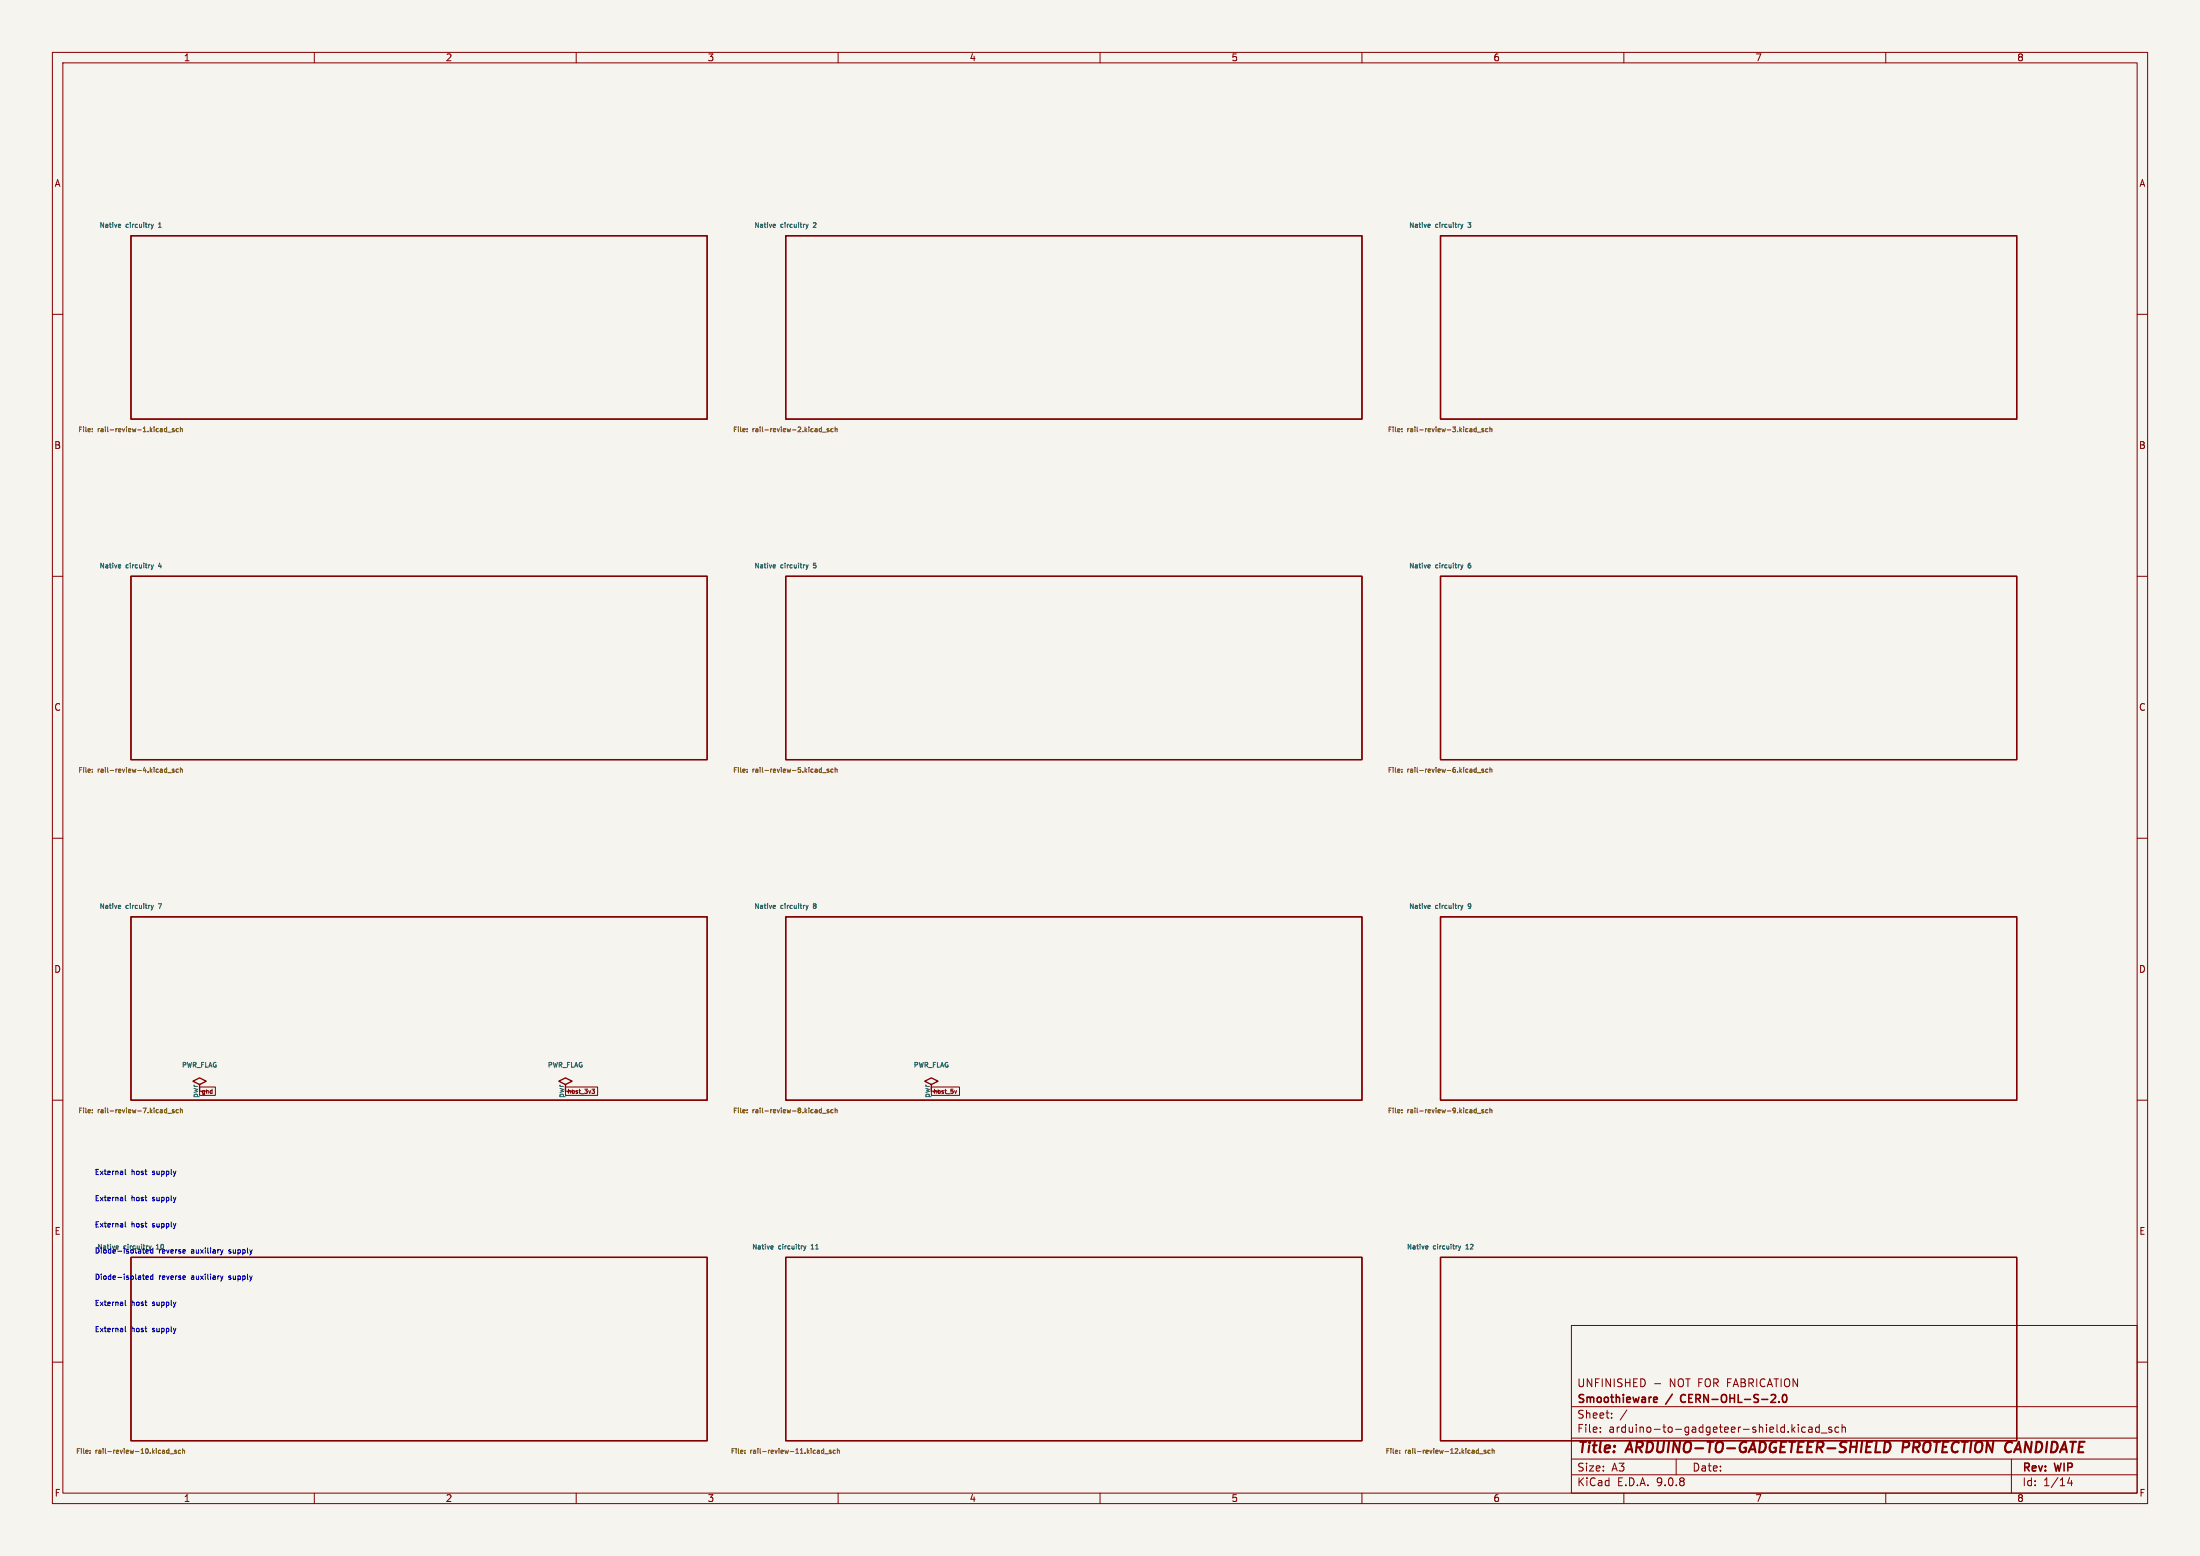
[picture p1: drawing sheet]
<svg xmlns="http://www.w3.org/2000/svg" width="420mm" height="297mm" viewBox="0 0 420 297" stroke-linecap="round" stroke-linejoin="round" font-family="sans-serif">
<path d="M0 0h420v297h-420z" fill="#f5f4ef" stroke="#f5f4ef" stroke-width=".19"/>
<g fill="none" stroke="#840000" stroke-width=".19">
<path d="M10 10h400v277h-400zM12 12h396v273h-396zM60 10v2M110 10v2M160 10v2M210 10v2M260 10v2M310 10v2M360 10v2M10 60h2M408 60h2M10 110h2"/>
<path d="M408 110h2M10 160h2M408 160h2M10 210h2M38.1 207.5h3v1.6h-3zM107.9 207.5h6.2v1.6h-6.2zM113 207.9h.5l-.3 .3 .3 .1v.2l-.4 .2M177.8 207.5h5.4v1.6h-5.4zM182.2 208.2l.2 .5 .2-.5M408 210h2M300 253h108v32h-108zM10 260h2"/>
<path d="M300 278.5h108M300 274.5h108M300 268.5h108M305.5 273.2v.2M305.5 272.5v.1M307.7 270.5v.2M307.7 269.8v.1M310.6 269.1l-1.3 1.9M315.9 264.1h1.1M320 278.5v3M343.3 271.9v.1M343.3 272.4v1"/>
<path d="M344.7 272.5l-.5-.1-.3 .3 .2 .6h.6M345.3 272.5h.6v.9M345.9 272.7l-.5 .1a.29 .29 0 0 0-.2 .3 .29 .29 0 0 0 .2 .3l.5-.1M347.3 272.5l-.4-.1-.3 .3 .1 .6h.6M347.3 271.9v1.5M347.7 273.5h1.1M349.7 272.5l-.4-.1-.2 .2 .1 .2 .5 .2v.3h-.6M351 272.5l-.4-.1-.3 .3 .1 .6h.6M351.7 272.5l.2-.1 .3 .1 .1 .9M351.7 271.9v1.5M384 278.5v6.5M408 260h2"/>
<path d="M60 285v2M110 285v2M160 285v2M210 285v2M260 285v2M300 281.5h108M310 285v2M360 285v2M395.1 282l-.4 1.1h1M395.4 282.6v1"/>
</g>
<path d="M359.9 275.2a.96 .96 0 0 1 1 .6 .96 .96 0 0 1-.3 1.1l-.5 .3h-.5zM363.4 275.2l-.3 2" fill="none" stroke="#840000" stroke-width=".4"/>
<path d="M315.9 266.7l.4 .1 .1 .2-.7 .2M316.3 267.6l-.4 .1M321 266.4l-.2 .4 .2 .7M338 267.7h1M338.9 266.3v.5M339.6 267.5v.2M340.4 266.3l.2-.1a.8 .8 0 0 1 .5 .7 .8 .8 0 0 1-.5 .8l-.2-.2-.1-.4z" fill="none" stroke="#840000" stroke-width=".3"/>
<g fill="none" stroke="#840000" stroke-width=".25">
<path d="M25 45h110v35h-110zM150 45h110v35h-110zM275 45h110v35h-110zM25 110h110v35h-110zM150 110h110v35h-110zM275 110h110v35h-110zM25 175h110v35h-110zM150 175h110v35h-110zM275 175h110v35h-110zM38.1 207l1.3-.6-1.3-.7-1.3 .7 1.3 .6v1.3M107.9 207l1.3-.6-1.3-.7-1.2 .7 1.2 .6v1.3M177.8 207l1.3-.6-1.3-.7-1.3 .7 1.3 .6v1.3"/>
<path d="M25 240h110v35h-110zM150 240h110v35h-110zM275 240h110v35h-110z"/>
</g>
<g fill="none" stroke="#006464" stroke-width=".19">
<path d="M22.7 42.8l.3 .1v.1l-.4 .1M23 43.4h-.3M28.9 42.8l.2 .6M29.1 43.4l-.2 .3M29.3 42.8l-.2 .6M147.7 42.8l.3 .1v.1l-.4 .1M148 43.4h-.3M153.9 42.8l.2 .6M154.1 43.4l-.2 .3M154.3 42.8l-.2 .6M272.7 42.8l.3 .1v.1l-.4 .1M273 43.4h-.3"/>
<path d="M278.9 42.8l.2 .6M279.1 43.4l-.2 .3M279.3 42.8l-.2 .6M22.7 107.8l.3 .1v.1l-.4 .1M23 108.4h-.3M28.9 107.8l.2 .6M29.1 108.4l-.2 .3M29.3 107.8l-.2 .6M147.7 107.8l.3 .1v.1l-.4 .1M148 108.4h-.3M153.9 107.8l.2 .6M154.1 108.4l-.2 .3"/>
<path d="M154.3 107.8l-.2 .6M272.7 107.8l.3 .1v.1l-.4 .1M273 108.4h-.3M278.9 107.8l.2 .6M279.1 108.4l-.2 .3M279.3 107.8l-.2 .6M22.7 172.8l.3 .1v.1l-.4 .1M23 173.4h-.3M28.9 172.8l.2 .6M29.1 173.4l-.2 .3M29.3 172.8l-.2 .6M147.7 172.8l.3 .1v.1l-.4 .1"/>
<path d="M148 173.4h-.3M153.9 172.8l.2 .6M154.1 173.4l-.2 .3M154.3 172.8l-.2 .6M272.7 172.8l.3 .1v.1l-.4 .1M273 173.4h-.3M278.9 172.8l.2 .6M279.1 173.4l-.2 .3M279.3 172.8l-.2 .6M22.3 237.8l.3 .1v.1M28.4 237.8l.2 .6M28.6 238.4l-.2 .3"/>
<path d="M28.9 237.8l-.3 .6M147.3 237.8l.3 .1v.1l-.4 .1M147.6 238.4h-.3M153.4 237.8l.2 .6M153.6 238.4l-.2 .3M153.9 237.8l-.3 .6M272.3 237.8l.3 .1v.1l-.4 .1M272.6 238.4h-.3M278.4 237.8l.2 .6M278.6 238.4l-.2 .3M278.9 237.8l-.3 .6"/>
</g>
<g fill="none" stroke="#725600" stroke-width=".19">
<path d="M17.6 82.3v.1M17.6 81.9h.1M31.7 81.8l.1 .1M31.8 81.5v.9M31.8 82.4h-.1M32 82.5h.7M33.2 81.9h-.3l.3 .3v.2h-.3M34 81.9l-.2-.1-.2 .2 .1 .4h.3M34.4 81.9h.4v.5M34.4 81.5v.9M142.6 81.9h.1M142.6 82.3v.1"/>
<path d="M156.7 81.8l.1 .1M156.8 81.5v.9M156.8 82.4h-.1M157 82.5h.7M158.2 81.9h-.3l.3 .3v.2h-.3M159 81.9l-.2-.1-.2 .2 .1 .4h.3M159.4 81.9h.4v.5M159.4 81.5v.9M267.6 81.9h.1M267.6 82.3v.1M281.7 81.8l.1 .1M281.8 81.5v.9"/>
<path d="M281.8 82.4h-.1M282 82.5h.7M283.2 81.9h-.3l.3 .3v.2h-.3M284 81.9l-.2-.1-.2 .2 .1 .4h.3M284.4 81.5v.9M284.4 81.9h.4v.5M17.6 146.9h.1M17.6 147.3v.1M31.7 146.8l.1 .1M31.8 146.5v.9M31.8 147.4h-.1M32 147.5h.7"/>
<path d="M33.2 146.9h-.3l.3 .3v.2h-.3M34 146.9l-.2-.1-.2 .2 .1 .4h.3M34.4 146.9h.4v.5M34.4 146.5v.9M142.6 146.9h.1M142.6 147.3v.1M156.7 146.8l.1 .1M156.8 146.5v.9M156.8 147.4h-.1M157 147.5h.7M158.2 146.9h-.3l.3 .3v.2h-.3M159 146.9l-.2-.1-.2 .2 .1 .4h.3"/>
<path d="M159.4 146.9h.4v.5M159.4 146.5v.9M267.6 147.3v.1M267.6 146.9h.1M281.7 146.8l.1 .1M281.8 146.5v.9M281.8 147.4h-.1M282 147.5h.7M283.2 146.9h-.3l.3 .3v.2h-.3M284 146.9l-.2-.1-.2 .2 .1 .4h.3M284.4 146.9h.4v.5M284.4 146.5v.9"/>
<path d="M17.6 211.9h.1M17.6 212.3v.1M31.7 211.8l.1 .1M31.8 211.5v.9M31.8 212.4h-.1M32 212.5h.7M33.2 211.9h-.3l.3 .3v.2h-.3M34 211.9l-.2-.1-.2 .2 .1 .4h.3M34.4 211.9h.4v.5M34.4 211.5v.9M142.6 212.3v.1M142.6 211.9h.1"/>
<path d="M156.7 211.8l.1 .1M156.8 211.5v.9M156.8 212.4h-.1M157 212.5h.7M158.2 211.9h-.3l.3 .3v.2h-.3M159 211.9l-.2-.1-.2 .2 .1 .4h.3M159.4 211.9h.4v.5M159.4 211.5v.9M267.6 211.9h.1M267.6 212.3v.1M281.7 211.8l.1 .1M281.8 211.5v.9"/>
<path d="M281.8 212.4h-.1M282 212.5h.7M283.2 211.9h-.3l.3 .3v.2h-.3M284 211.9l-.2-.1-.2 .2 .1 .4h.3M284.4 211.5v.9M284.4 211.9h.4v.5M17.2 277.3v.1M17.2 276.9h.1M32 276.8l.2 .1M32.2 277.4h-.2M32.2 276.5v.9M32.5 277.5h.6"/>
<path d="M33.7 276.9h-.4l.4 .3v.2h-.4M34.5 276.9l-.3-.1-.2 .2 .1 .4h.4M34.9 276.9h.3v.5M34.9 276.5v.9M142.2 277.3v.1M142.2 276.9h.1M157 276.8l.2 .1M157.2 277.4h-.2M157.2 276.5v.9M157.5 277.5h.6M158.7 276.9h-.4l.4 .3v.2h-.4M159.5 276.9l-.3-.1-.2 .2 .1 .4h.4"/>
<path d="M159.9 276.9h.3v.5M159.9 276.5v.9M267.2 277.3v.1M267.2 276.9h.1M282 276.8l.2 .1M282.2 276.5v.9M282.2 277.4h-.2M282.5 277.5h.6M283.7 276.9h-.4l.4 .3v.2h-.4M284.5 276.9l-.3-.1-.2 .2 .1 .4h.4M284.9 276.9h.3v.5M284.9 276.5v.9"/>
</g>
<g fill="none" stroke="#0000c2" stroke-width=".19">
<path d="M23.9 233.2v.9l.2 .1M23.9 223.2v.9l.2 .1M23.9 228.2v.9l.2 .1M28.3 238.6v.2l-.4 .1M29.2 238.2v1M29.2 238.6l-.3-.1-.2 .2 .1 .5h.4M42.1 238.5l.2 .7M42.3 239.2l-.1 .2M42.6 238.5l-.3 .7M43.7 239.2h.1M43.7 238.6v.2M23.9 248.2v.9l.2 .1"/>
<path d="M23.9 253.2v.9l.2 .1M27.2 243.5h.4M27.3 243.2v.9l.3 .1M27.9 243.9l.4-.1v-.2l-.3-.1-.1 .2v.5h.4M29.2 243.2v1M29.2 243.6l-.3-.1-.2 .2 .1 .5h.4M42.1 243.5l.2 .7M42.3 244.2l-.1 .2M42.6 243.5l-.3 .7M43.7 244.2h.1M43.7 243.6v.2"/>
</g>
<g font-size="2.8" fill="#840000">
<text x="301" y="277.9">Title:</text>
<text x="310.6" y="277.9">ARDUINO-TO-GADGETEER-SHIELD</text>
<text x="364" y="277.9">PROTECTION CANDIDATE</text>
</g>
<g font-size="2.1" fill="#840000">
<text x="301" y="268.2">Smoothieware</text>
<text x="301" y="265">UNFINISHED</text>
<text x="318.2" y="268.2">/</text>
<text x="318.7" y="265">NOT FOR FABRICATION</text>
<text x="321.5" y="268.2">CERN-OHL-S-2.0</text>
<text x="301" y="273.7">File:</text>
<text x="301" y="271">Sheet:</text>
<text x="307.1" y="273.7">arduino-to-gadgeteer-shield.kicad_sch</text>
<text x="301" y="281.1">Size:</text>
<text x="307.6" y="281.1">A3</text>
<text x="323" y="281.1">Date:</text>
<text x="386" y="281.3">Rev:</text>
<text x="392.4" y="281.3">WIP</text>
<text x="301" y="283.9">KiCad</text>
<text x="308.7" y="283.9">E.D.A.</text>
<text x="316.3" y="283.9">9.0.8</text>
<text x="386" y="283.9">Id:</text>
<text x="390.1" y="283.9">1/14</text>
</g>
<g font-size="1.8" fill="#840000">
<text x="35" y="11.9">1</text>
<text x="85" y="11.9">2</text>
<text x="135" y="11.9">3</text>
<text x="185" y="11.9">4</text>
<text x="235" y="11.9">5</text>
<text x="285" y="11.9">6</text>
<text x="335" y="11.9">7</text>
<text x="385" y="11.9">8</text>
<text x="10.3" y="35.9">A</text>
<text x="408.3" y="35.9">A</text>
<text x="10.3" y="85.9">B</text>
<text x="408.2" y="85.9">B</text>
<text x="10.3" y="135.9">C</text>
<text x="408.2" y="135.9">C</text>
<text x="10.3" y="185.9">D</text>
<text x="408.2" y="185.9">D</text>
<text x="10.3" y="235.9">E</text>
<text x="408.3" y="235.9">E</text>
<text x="10.3" y="285.9">F</text>
<text x="35" y="286.9">1</text>
<text x="85" y="286.9">2</text>
<text x="135" y="286.9">3</text>
<text x="185" y="286.9">4</text>
<text x="235" y="286.9">5</text>
<text x="285" y="286.9">6</text>
<text x="335" y="286.9">7</text>
<text x="385" y="286.9">8</text>
<text x="408.3" y="285.9">F</text>
</g>
<g font-size="1.4" fill="#006464">
<text x="37.8" y="209.7" transform="rotate(-90 37.8 209.7)">pwr</text>
<text x="107.7" y="209.7" transform="rotate(-90 107.7 209.7)">pwr</text>
<text x="177.5" y="209.7" transform="rotate(-90 177.5 209.7)">pwr</text>
</g>
<g font-size="1.4" fill="#840000">
<text x="39.8" y="208.9" transform="rotate(-90 39.8 208.9)">1</text>
<text x="109.7" y="208.9" transform="rotate(-90 109.7 208.9)">1</text>
<text x="179.5" y="208.9" transform="rotate(-90 179.5 208.9)">1</text>
</g>
<g font-size="1.4" fill="#0000c2">
<text x="18" y="224.5">External</text>
<text x="25.1" y="224.5">host</text>
<text x="29.3" y="224.5">supply</text>
<text x="18" y="229.5">External</text>
<text x="25.1" y="229.5">host</text>
<text x="29.3" y="229.5">supply</text>
<text x="18" y="239.5">Diode-isolated</text>
<text x="18" y="234.5">External</text>
<text x="25.1" y="234.5">host</text>
<text x="29.3" y="234.5">supply</text>
<text x="30.4" y="239.5">reverse</text>
<text x="36.8" y="239.5">auxiliary</text>
<text x="44.2" y="239.5">supply</text>
<text x="18" y="244.5">Diode-isolated</text>
<text x="30.4" y="244.5">reverse</text>
<text x="36.8" y="244.5">auxiliary</text>
<text x="44.2" y="244.5">supply</text>
<text x="18" y="249.5">External</text>
<text x="25.1" y="249.5">host</text>
<text x="29.3" y="249.5">supply</text>
<text x="18" y="254.5">External</text>
<text x="25.1" y="254.5">host</text>
<text x="29.3" y="254.5">supply</text>
</g>
<g font-size="1.3" fill="#006464">
<text x="18.9" y="43.7">Native</text>
<text x="24" y="43.7">circuitry</text>
<text x="30.5" y="43.7">1</text>
<text x="143.9" y="43.7">Native</text>
<text x="149" y="43.7">circuitry</text>
<text x="155.5" y="43.7">2</text>
<text x="268.9" y="43.7">Native</text>
<text x="274" y="43.7">circuitry</text>
<text x="280.5" y="43.7">3</text>
<text x="18.9" y="108.7">Native</text>
<text x="24" y="108.7">circuitry</text>
<text x="30.5" y="108.7">4</text>
<text x="143.9" y="108.7">Native</text>
<text x="149" y="108.7">circuitry</text>
<text x="155.5" y="108.7">5</text>
<text x="268.9" y="108.7">Native</text>
<text x="274" y="108.7">circuitry</text>
<text x="280.5" y="108.7">6</text>
<text x="18.9" y="173.7">Native</text>
<text x="24" y="173.7">circuitry</text>
<text x="30.5" y="173.7">7</text>
<text x="143.9" y="173.7">Native</text>
<text x="149" y="173.7">circuitry</text>
<text x="155.5" y="173.7">8</text>
<text x="268.9" y="173.7">Native</text>
<text x="274" y="173.7">circuitry</text>
<text x="280.5" y="173.7">9</text>
<text x="34.6" y="204">PWR_FLAG</text>
<text x="104.5" y="204">PWR_FLAG</text>
<text x="174.3" y="204">PWR_FLAG</text>
<text x="143.5" y="238.7">Native</text>
<text x="148.6" y="238.7">circuitry</text>
<text x="155.1" y="238.7">11</text>
<text x="268.5" y="238.7">Native</text>
<text x="273.6" y="238.7">circuitry</text>
<text x="280.1" y="238.7">12</text>
</g>
<g font-size="1.3" fill="#725600">
<text x="14.8" y="82.7">File:</text>
<text x="18.7" y="82.7">rail-review-1.kicad_sch</text>
<text x="139.8" y="82.7">File:</text>
<text x="143.7" y="82.7">rail-review-2.kicad_sch</text>
<text x="264.8" y="82.7">File:</text>
<text x="268.7" y="82.7">rail-review-3.kicad_sch</text>
<text x="14.8" y="147.7">File:</text>
<text x="18.7" y="147.7">rail-review-4.kicad_sch</text>
<text x="139.8" y="147.7">File:</text>
<text x="143.7" y="147.7">rail-review-5.kicad_sch</text>
<text x="264.8" y="147.7">File:</text>
<text x="268.7" y="147.7">rail-review-6.kicad_sch</text>
<text x="14.8" y="212.7">File:</text>
<text x="18.7" y="212.7">rail-review-7.kicad_sch</text>
<text x="139.8" y="212.7">File:</text>
<text x="143.7" y="212.7">rail-review-8.kicad_sch</text>
<text x="264.8" y="212.7">File:</text>
<text x="268.7" y="212.7">rail-review-9.kicad_sch</text>
<text x="14.4" y="277.7">File:</text>
<text x="18.2" y="277.7">rail-review-10.kicad_sch</text>
<text x="139.4" y="277.7">File:</text>
<text x="143.2" y="277.7">rail-review-11.kicad_sch</text>
<text x="264.4" y="277.7">File:</text>
<text x="268.2" y="277.7">rail-review-12.kicad_sch</text>
</g>
<g font-size="1.3" fill="#0000c2">
<text x="18.5" y="238.7">Native</text>
<text x="23.6" y="238.7">circuitry</text>
<text x="30.1" y="238.7">10</text>
</g>
<g font-size="1.1" fill="#840000">
<text x="38.4" y="209">gnd</text>
<text x="108.2" y="209">host_3v3</text>
<text x="178.1" y="209">host_5v</text>
</g>
</svg>
